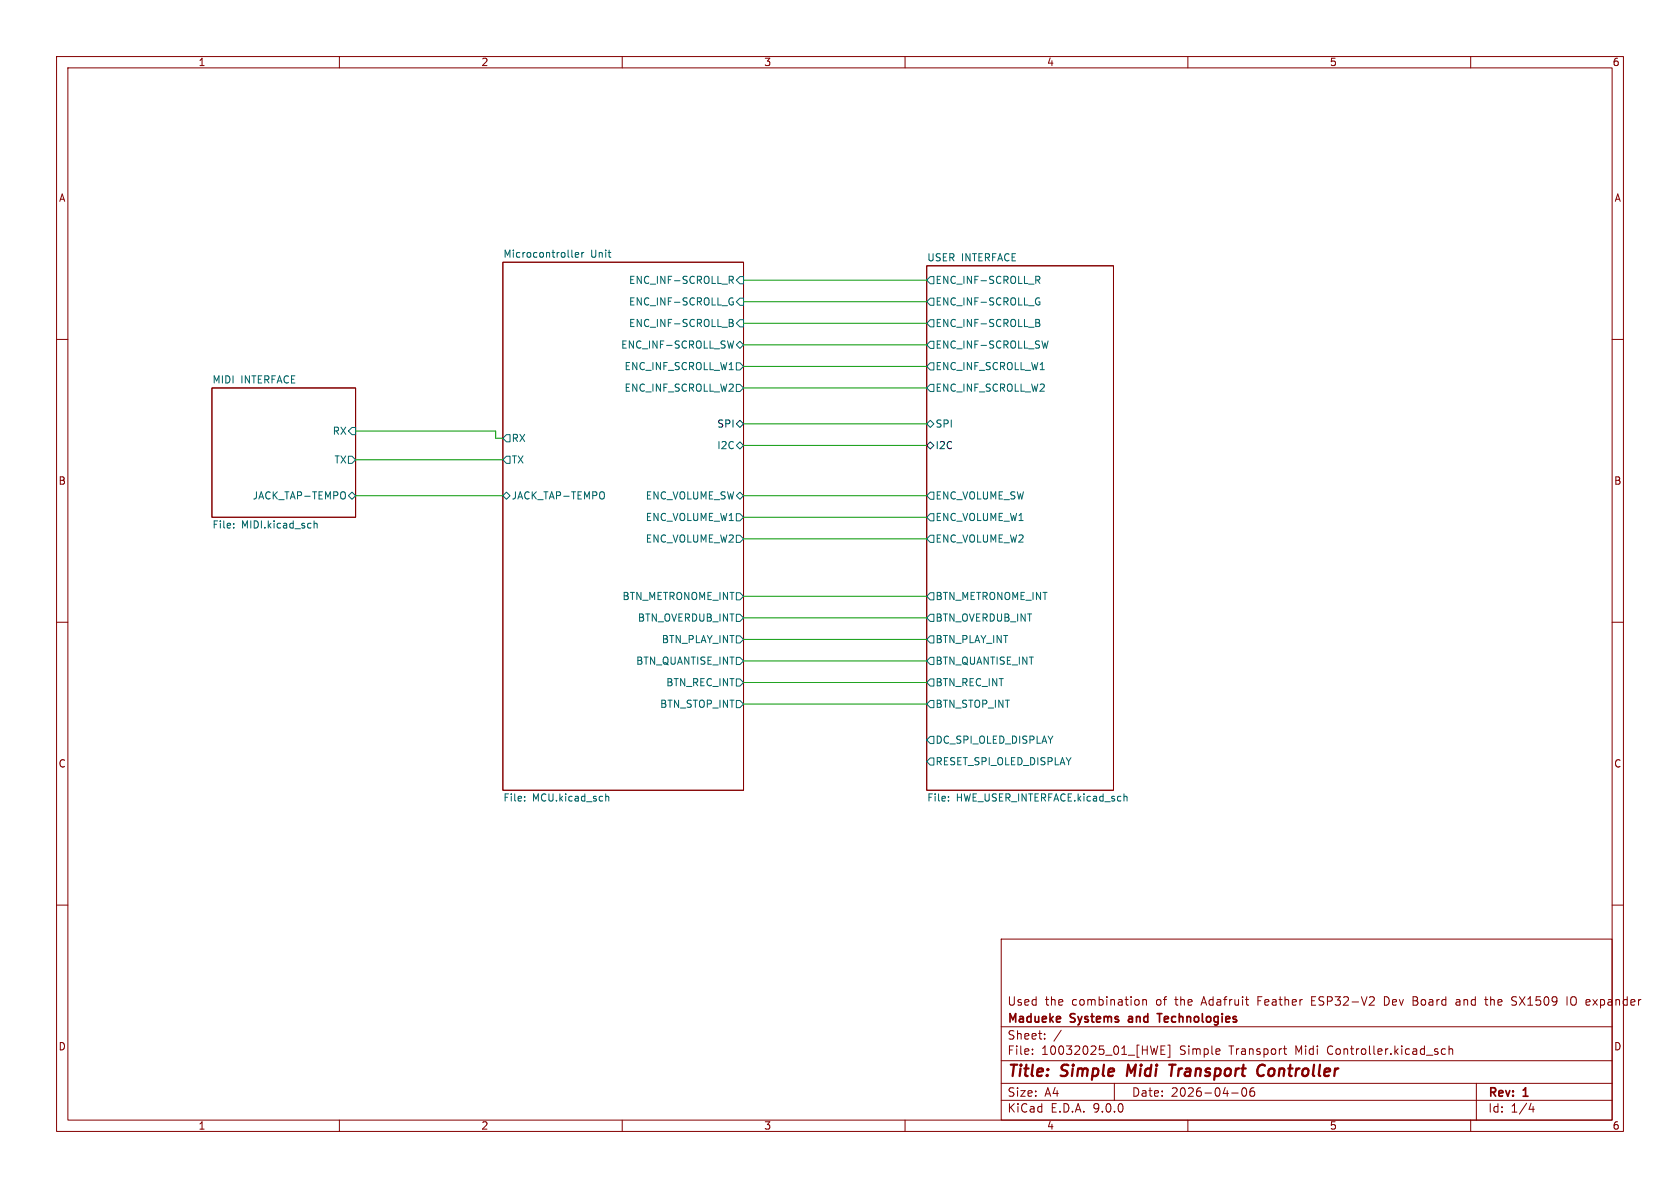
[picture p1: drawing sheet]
<svg xmlns="http://www.w3.org/2000/svg" width="297mm" height="210mm" viewBox="0 0 297 210" stroke-linecap="round" stroke-linejoin="round" font-family="sans-serif">
<g fill="none" stroke="#840000" stroke-width=".18">
<path d="M10 10h277v190h-277zM12 12h273v186h-273zM60 10v2M110 10v2M160 10v2M210 10v2M260 10v2M88.9 46.4h42.5v93.3h-42.5zM163.8 47h33v92.7h-33zM10 60h2M37.5 68.6h25.4v22.8h-25.4zM285 60h2"/>
<path d="M10 110h2M285 110h2M10 160h2M177 166h108v32h-108zM202 176.7v1M202 176.8l.2-.1 .4 .1 .1 .9M231.9 176.9h.5M232.6 176.2h-.7v1.5h.7M242 177.7h1M242.9 176.3v.5M245.1 176.2h-.4v1.5h.4M249.8 176.9h.5"/>
<path d="M249.8 177.7h.6M249.8 176.2h.5M257.5 176.8h.5M258 177.1h-.4a.29 .29 0 0 0-.2 .3 .29 .29 0 0 0 .2 .3h.4M262.5 176.7h.5M262.7 176.2v1.3l.3 .2M267.4 176.8l.6 .3 .1 .2-.1 .3-.5 .1M267.4 176.3h.7M277 176.2v1.5M278.3 176.2a.5 .5 0 0 0-.6 .5v.5a.5 .5 0 0 0 .6 .5M285 160h2M60 198v2"/>
<path d="M110 198v2M160 198v2M177 194.5h108M177 191.5h108M177 187.5h108M177 181.5h108M182.5 186.3v.1M182.5 185.5v.1M184.7 183.6v.1M184.7 182.8v.1M187.6 182.1l-1.3 2M197 191.5v3"/>
<path d="M204.7 184.9l-.4 1.5M205.2 185.6h.5M206 184.9h-.8v1.5h.8M206.5 184.8h.3v2.1h-.3M210 198v2M215.6 185.5l.1 .3-.7 .1M217.7 193.2h1.2M219.7 192.4a.81 .81 0 0 0 .3 1.4l.2-.1 .2-.5-.2-.8M221.2 192.4a1.17 1.17 0 0 0-.1 1.3h.6l.1-.5-.3-.3h-.4l-.1 .3M226.9 185.4h.6M227.1 184.9v1.3l.4 .2M255.5 185.5l-.4-.1-.3 .3v.4l.2 .2h.5"/>
<path d="M256.2 185.5l.2-.1 .3 .1 .1 .9M256.2 184.9v1.5M260 198v2M261 191.5v6.5M270.7 195l-.4 1.1h.9M271 195.6v1"/>
</g>
<path d="M199.5 188.2l-.3 2M206.7 188.2h1.1M207.3 188.2l-.3 2M223.4 190a.73 .73 0 0 1-.8 .1M223.6 188.4a.69 .69 0 0 0-1 .1" fill="none" stroke="#840000" stroke-width=".4"/>
<path d="M204.6 179.2h.8M205 179.2v1.5M199.6 180.2v.4" fill="none" stroke="#840000" stroke-width=".3"/>
<g fill="none" stroke="#006464" stroke-width=".18">
<path d="M101.1 45.3l.2 .2M101.7 45.1l.6-.2-.1-.2-.3-.1-.2 .2 .1 .6h.4M102.8 44.6v.9M103.2 44.6l-.4 .3M128.9 48.8h.5l.2 .3-.1 .3-.6 .1M128.9 56.5l.6 .1 .1 .2-.3 .3M128.9 57.1h.4M129.1 52.7h.5M129.2 49.5l.4 .6M129.3 57.1l.3 .2v.3l-.7 .1M129.4 53.4h.2v.4l-.2 .1h-.3M130.8 56.5h.6v1.3h-.6l-.6-.6z"/>
<path d="M130.8 52.7h.6v1.3h-.6l-.6-.7zM130.8 48.9h.6v1.3h-.6l-.6-.7zM164.5 56.5h.6v1.3h-.6l-.7-.6zM164.5 52.7h.6v1.3h-.6l-.7-.7zM164.5 48.9h.6v1.3h-.6l-.7-.7zM183.1 56.5l.6 .1 .1 .2-.3 .3M183.1 57.1h.4M183.1 48.8h.5l.2 .3-.1 .3-.6 .1M183.3 52.7h.5M183.4 49.5l.4 .6M183.5 57.1l.3 .2v.3l-.7 .1M183.6 53.4h.2v.4l-.2 .1h-.3"/>
<path d="M61.6 76.2l.6-.6h.7v1.2h-.7zM88.9 77.5l.6-.7h.7v1.3h-.7zM129.7 60.3l-.3 1.2-.2-.9M130.2 78.7l.6-.6 .6 .6-.6 .7zM130.2 61l.6-.7 .6 .7-.6 .6zM130.2 64.1h.6l.6 .7-.6 .6h-.6zM130.2 67.9h.6l.6 .7-.6 .6h-.6zM164.5 60.3h.6v1.3h-.6l-.7-.6zM164.5 64.1h.6v1.3h-.6l-.7-.6zM164.5 67.9h.6v1.3h-.6l-.7-.6zM164.5 74.3l.6 .6-.6 .7-.7-.7zM185.3 60.3l-.3 1.2-.3-.9"/>
<path d="M41.3 93.2v.1M41.3 92.6v.1M55.5 92.1v1.2M55.5 92.6l.2-.1 .3 .1 .1 .7M60.9 87a.9 .9 0 0 1 0 1.1M61.6 80.6h.6l.7 .7-.7 .6h-.6zM61.6 87.6l.6-.6 .7 .6-.7 .7zM88.9 81.3l.6-.7h.7v1.3h-.7zM88.9 87.6l.6-.6 .7 .6-.7 .7zM106.7 87a.9 .9 0 0 1 0 1.1M130.2 90.8h.6l.6 .6-.6 .7h-.6zM130.2 94.6h.6l.6 .7-.6 .6h-.6z"/>
<path d="M130.8 87l.6 .6-.6 .7-.6-.7zM164.5 87h.6v1.3h-.6l-.7-.7zM164.5 90.8h.6v1.3h-.6l-.7-.7zM164.5 94.6h.6v1.3h-.6l-.7-.6zM130.2 104.8h.6l.6 .6-.6 .6h-.6zM130.2 108.6h.6l.6 .6-.6 .7h-.6zM130.2 112.4h.6l.6 .6-.6 .7h-.6zM130.2 116.2h.6l.6 .6-.6 .7h-.6zM164.5 104.8h.6v1.2h-.6l-.7-.6zM164.5 108.6h.6v1.3h-.6l-.7-.7zM164.5 112.4h.6v1.3h-.6l-.7-.7zM164.5 116.2h.6v1.3h-.6l-.7-.7z"/>
<path d="M130.2 120h.6l.6 .7-.6 .6h-.6zM130.2 123.8h.6l.6 .7-.6 .6h-.6zM164.5 120h.6v1.3h-.6l-.7-.6zM164.5 123.8h.6v1.3h-.6l-.7-.6zM164.5 130.2h.6v1.2h-.6l-.7-.6zM164.5 134h.6v1.3h-.6l-.7-.7zM92.7 141.5v.1M92.7 140.8v.1M107.1 140.3v1.3M107.1 140.9l.2-.1h.3v.8M167.7 141.5v.1M167.7 140.8v.1"/>
<path d="M198.9 140.8l.3 .1v.7"/>
</g>
<path d="M130.8 74.3l.6 .6-.6 .7-.6-.7zM163.8 78.7l.7-.6 .6 .6-.6 .7z" fill="none" stroke="#000084" stroke-width=".18"/>
<g fill="none" stroke="#009600" stroke-width=".18">
<path d="M131.4 49.5h32.4M131.4 53.3h32.4M131.4 57.2h32.4M62.9 76.2h24.7v1.3h1.3M131.4 74.9h32.4M131.4 78.7h32.4M131.4 61h32.4M131.4 64.8h32.4M131.4 68.6h32.4M62.9 87.6h26M62.9 81.3h26M131.4 87.6h32.4"/>
<path d="M131.4 91.4h32.4M131.4 95.3h32.4M131.4 105.4h32.4M131.4 109.2h32.4M131.4 113h32.4M131.4 116.8h32.4M131.4 120.7h32.4M131.4 124.5h32.4"/>
</g>
<g font-size="2.8" fill="#840000">
<text x="178" y="190.9">Title:</text>
<text x="187.7" y="190.9">Simple</text>
<text x="200.1" y="190.9">Midi</text>
<text x="208.4" y="190.9">Transport</text>
<text x="224.7" y="190.9">Controller</text>
</g>
<g font-size="2.1" fill="#840000">
<text x="178" y="178">Used</text>
<text x="184.7" y="178">the</text>
<text x="189.5" y="178">combination</text>
<text x="204.5" y="178">of</text>
<text x="208.1" y="178">the</text>
<text x="212.9" y="178">Adafruit</text>
<text x="222.9" y="178">Feather</text>
<text x="232.5" y="178">ESP32-V2</text>
<text x="245.5" y="178">Dev</text>
<text x="250.8" y="178">Board</text>
<text x="258.6" y="178">and</text>
<text x="263.9" y="178">the</text>
<text x="268.7" y="178">SX1509</text>
<text x="278.6" y="178">IO expander</text>
<text x="178" y="184">Sheet:</text>
<text x="178" y="181.2">Madueke</text>
<text x="189.3" y="181.2">Systems</text>
<text x="200.2" y="181.2">and</text>
<text x="206" y="181.2">Technologies</text>
<text x="178" y="186.7">File:</text>
<text x="184.1" y="186.7">10032025_01_[HWE]</text>
<text x="208.6" y="186.7">Simple</text>
<text x="217.5" y="186.7">Transport</text>
<text x="229.3" y="186.7">Midi</text>
<text x="235.1" y="186.7">Controller.kicad_sch</text>
<text x="178" y="196.9">KiCad</text>
<text x="178" y="194.1">Size:</text>
<text x="184.7" y="194.1">A4</text>
<text x="185.7" y="196.9">E.D.A.</text>
<text x="193.3" y="196.9">9.0.0</text>
<text x="200" y="194.1">Date:</text>
<text x="207" y="194.1">2026-04-06</text>
<text x="263" y="194.3">Rev:</text>
<text x="263" y="196.9">Id:</text>
<text x="267.1" y="196.9">1/4</text>
<text x="269.4" y="194.3">1</text>
</g>
<g font-size="1.8" fill="#840000">
<text x="35" y="11.9">1</text>
<text x="85" y="11.9">2</text>
<text x="135" y="11.9">3</text>
<text x="185" y="11.9">4</text>
<text x="235" y="11.9">5</text>
<text x="285" y="11.9">6</text>
<text x="10.3" y="35.9">A</text>
<text x="285.3" y="35.9">A</text>
<text x="10.3" y="85.9">B</text>
<text x="285.3" y="85.9">B</text>
<text x="10.3" y="135.9">C</text>
<text x="285.3" y="135.9">C</text>
<text x="10.3" y="185.9">D</text>
<text x="285.3" y="185.9">D</text>
<text x="35" y="199.9">1</text>
<text x="85" y="199.9">2</text>
<text x="135" y="199.9">3</text>
<text x="185" y="199.9">4</text>
<text x="235" y="199.9">5</text>
<text x="285" y="199.9">6</text>
</g>
<g font-size="1.8" fill="#006464">
<text x="88.9" y="45.6">Microcontroller</text>
<text x="104.4" y="45.6">Unit</text>
<text x="163.8" y="46.3">USER INTERFACE</text>
<text x="111.1" y="50.4">ENC_INF-SCROLL_R</text>
<text x="165.3" y="50.4">ENC_INF-SCROLL_R</text>
<text x="111.1" y="58">ENC_INF-SCROLL_B</text>
<text x="111.1" y="54.2">ENC_INF-SCROLL_G</text>
<text x="165.3" y="58">ENC_INF-SCROLL_B</text>
<text x="165.3" y="54.2">ENC_INF-SCROLL_G</text>
<text x="109.7" y="61.8">ENC_INF-SCROLL_SW</text>
<text x="110.3" y="65.6">ENC_INF_SCROLL_W1</text>
<text x="165.3" y="61.8">ENC_INF-SCROLL_SW</text>
<text x="165.3" y="65.6">ENC_INF_SCROLL_W1</text>
<text x="37.5" y="67.9">MIDI</text>
<text x="42.6" y="67.9">INTERFACE</text>
<text x="110.3" y="69.4">ENC_INF_SCROLL_W2</text>
<text x="165.3" y="69.4">ENC_INF_SCROLL_W2</text>
<text x="58.7" y="77.1">RX</text>
<text x="165.3" y="75.8">SPI</text>
<text x="59" y="82.1">TX</text>
<text x="90.4" y="78.3">RX</text>
<text x="90.4" y="82.1">TX</text>
<text x="126.7" y="79.6">I2C</text>
<text x="44.6" y="88.5">JACK_TAP-TEMPO</text>
<text x="90.4" y="88.5">JACK_TAP-TEMPO</text>
<text x="114.1" y="88.5">ENC_VOLUME_SW</text>
<text x="165.3" y="88.5">ENC_VOLUME_SW</text>
<text x="37.5" y="93.8">File:</text>
<text x="42.7" y="93.8">MIDI.kicad_sch</text>
<text x="114.1" y="92.3">ENC_VOLUME_W1</text>
<text x="165.3" y="92.3">ENC_VOLUME_W1</text>
<text x="114.1" y="96.1">ENC_VOLUME_W2</text>
<text x="165.3" y="96.1">ENC_VOLUME_W2</text>
<text x="109.9" y="106.3">BTN_METRONOME_INT</text>
<text x="165.3" y="106.3">BTN_METRONOME_INT</text>
<text x="112.7" y="110.1">BTN_OVERDUB_INT</text>
<text x="116.9" y="113.9">BTN_PLAY_INT</text>
<text x="165.3" y="110.1">BTN_OVERDUB_INT</text>
<text x="165.3" y="113.9">BTN_PLAY_INT</text>
<text x="112.4" y="117.7">BTN_QUANTISE_INT</text>
<text x="165.3" y="117.7">BTN_QUANTISE_INT</text>
<text x="116.6" y="125.3">BTN_STOP_INT</text>
<text x="117.7" y="121.5">BTN_REC_INT</text>
<text x="165.3" y="121.5">BTN_REC_INT</text>
<text x="165.3" y="125.3">BTN_STOP_INT</text>
<text x="165.3" y="131.7">DC_SPI_OLED_DISPLAY</text>
<text x="165.3" y="135.5">RESET_SPI_OLED_DISPLAY</text>
<text x="88.9" y="142">File:</text>
<text x="94.1" y="142">MCU.kicad_sch</text>
<text x="163.8" y="142">File:</text>
<text x="169.1" y="142">HWE_USER_INTERFACE.kicad_sch</text>
</g>
<g font-size="1.8" fill="#000084">
<text x="126.7" y="75.8">SPI</text>
<text x="165.3" y="79.6">I2C</text>
</g>
</svg>
